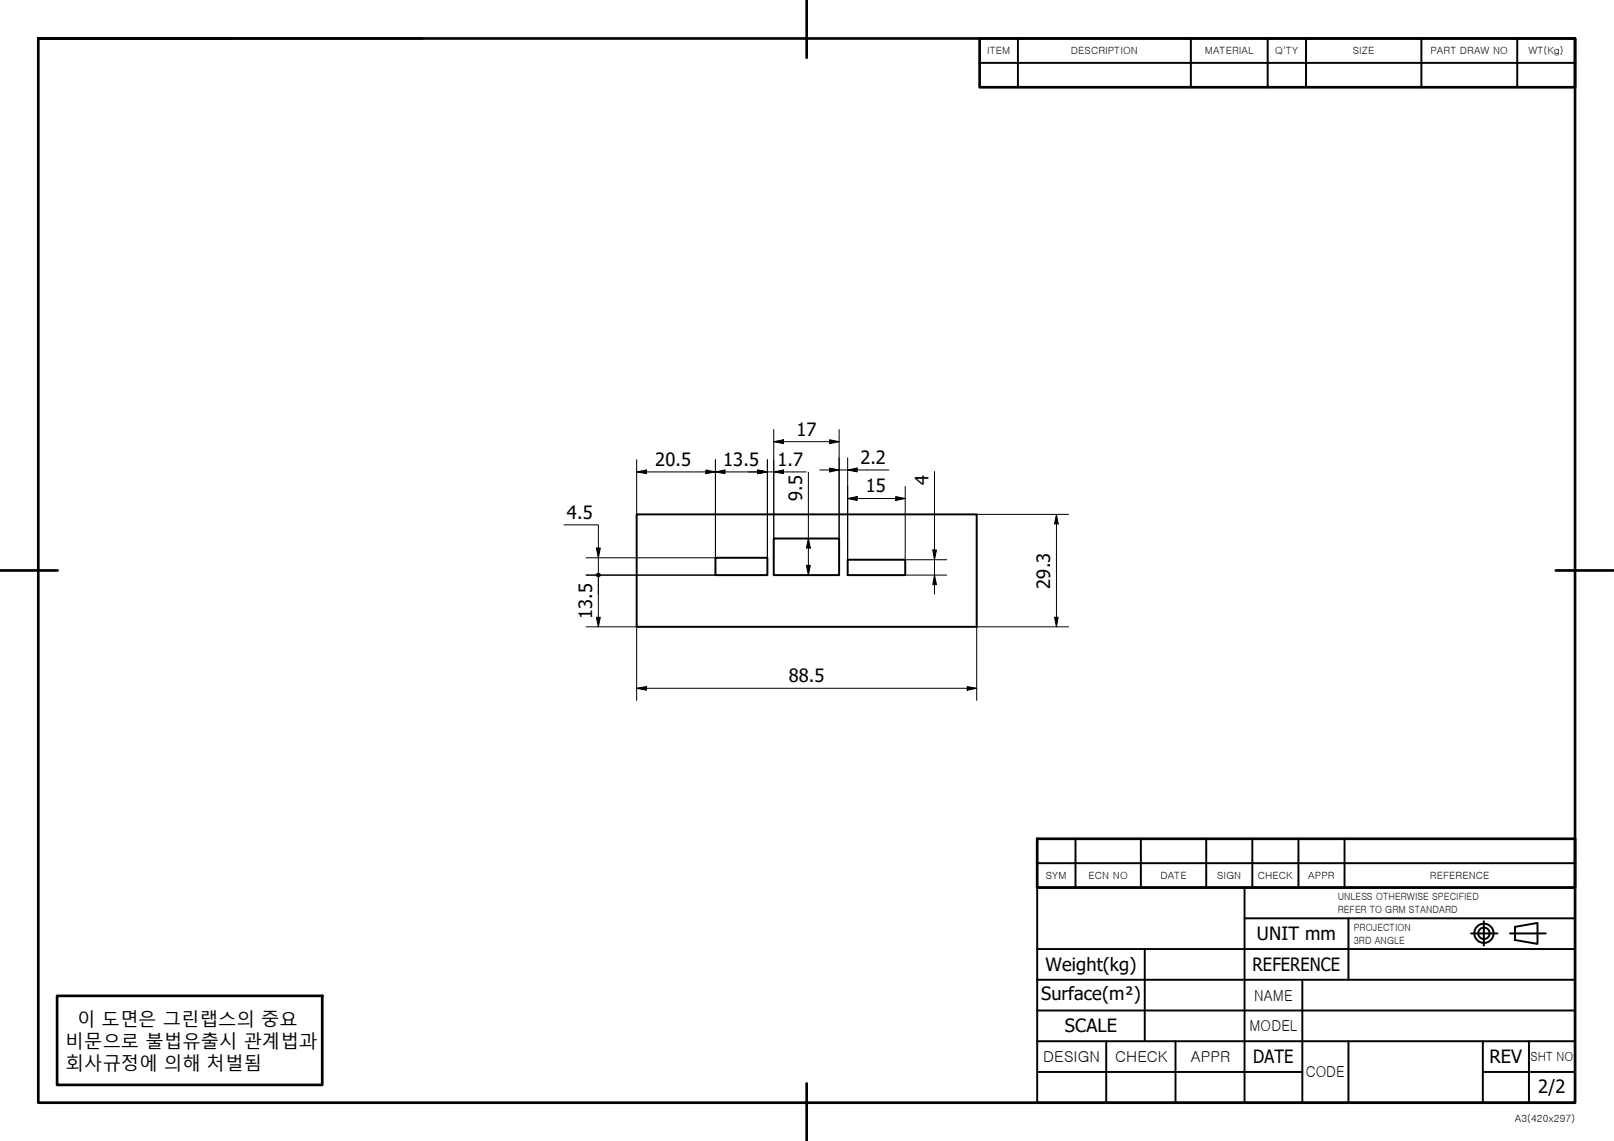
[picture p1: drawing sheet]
<svg xmlns="http://www.w3.org/2000/svg" width="420mm" height="297mm" viewBox="0 0 420 297" stroke-linecap="round" stroke-linejoin="round" font-family="sans-serif">
<path d="M165.7 133.9h88.6v29.3h-88.6zM186.2 145.2h13.6v4.5h-13.6zM201.4 140.2h17v9.5h-17zM220.7 145.7h14.9v4h-14.9z" fill="none" stroke="#000" stroke-width=".51"/>
<path d="M10 10h400v277.1h-400zM60 10h-50h100M210 0v15M0 148.5h15M405 148.5h15M14.9 259.3h69v23.1h-69zM210 282.1v14.9" fill="none" stroke="#000" stroke-width=".7"/>
<g fill="none" stroke="#000" stroke-width=".51">
<path d="M270 231.1h140v56h-140zM324 231.1v56h.5M324 239.1h86M351 239.1v16M386.3 239.8v6.4M270 247.1h140M270 255.1h140M298 247.1v24M339 255.1v32M383 243h6.8M393.1 243h9.3M394.4 241.3v3.4l5.8 1v-5.4l-5.8 1v3.4"/>
<path d="M270 279.1h69M270 263.1h140M270 271.1h140M288 271.1v16M306 271.1v16M351 271.1v16M386 279.1h24M386 271.1v16M398 271.1v16"/>
<circle cx="386.3" cy="243" r="2.51"/>
<circle cx="386.3" cy="243" r="1.49"/>
</g>
<path d="M255 10h155v12.7h-155zM270 218.4h140v12.7h-140z" fill="none" stroke="#000" stroke-width=".7"/>
<g fill="none" stroke="#000" stroke-width=".51">
<path d="M255 16.4h155M265 10v12.7M310 10v12.7M330 10v12.7M340 10v12.7M370 10v12.7M395 10v12.7M280 218.4v12.7M297 218.4v12.7M314 218.4v12.7M326 218.4v12.7M338 218.4v12.7"/>
<path d="M350 218.4v12.7M270 224.7h140"/>
</g>
<g fill="none" stroke="#000" stroke-width=".26">
<path d="M165.7 119.7v14.2M186.2 119.7v25.5h-33.6M199.8 119.7v25.5M201.4 115l2.6-.5v1zM201.4 111.8v28.4M201.4 115h17M216 114.5l2.4 .5-2.4 .5zM218.4 111.8v28.4M220.7 119.2v26.5M146.8 136.6h9v13.1M165.7 122.9l2.6-.5v.9zM165.7 122.9h44.2"/>
<path d="M183.8 122.4l2.4 .5-2.4 .4zM186.2 122.9l2.5-.5v.9zM197.2 122.4l2.6 .5-2.6 .4zM201.4 122.9l2.6-.5v.9zM210.4 122.9v26.8M213.4 122.4h18M216 121.8l2.4 .6-2.4 .5zM220.7 122.4l2.4-.6v1.1zM220.7 129.8l2.4-.5v1zM220.7 129.8h14.9M233.2 129.3l2.4 .5-2.4 .5zM235.6 126.6v19.1h10.8"/>
<path d="M243.3 122.7v32M254.3 133.9h23.9M275 133.9l.5 2.5h-1zM275 133.9v29.3M152.6 149.7h33.6M155.3 142.7h1l-.5 2.5zM155.8 150.3v12.9M209.9 147.2h1l-.5 2.5zM210.4 140.2l.5 2.5h-1zM235.6 149.7h10.8M242.8 143.2h1l-.5 2.5zM243.3 149.7l.5 2.5h-1z"/>
<path d="M152.6 163.2h13.1v19.2M155.3 160.7h1l-.5 2.5zM165.7 179.2l2.6-.5v1zM165.7 179.2h88.6M251.8 178.7l2.5 .5-2.5 .5zM274.5 160.7h1l-.5 2.5zM278.2 163.2h-23.9v19.2"/>
</g>
<g fill="#000">
<path d="M201.4 115l2.6-.5v1z" fill-rule="evenodd"/>
<path d="M216 114.5l2.4 .5-2.4 .5z" fill-rule="evenodd"/>
<path d="M165.7 122.9l2.6-.5v.9z" fill-rule="evenodd"/>
<path d="M183.8 122.4l2.4 .5-2.4 .4z" fill-rule="evenodd"/>
<path d="M186.2 122.9l2.5-.5v.9z" fill-rule="evenodd"/>
<path d="M197.2 122.4l2.6 .5-2.6 .4z" fill-rule="evenodd"/>
<path d="M197.2 122.4l2.6 .5-2.6 .4z" fill-rule="evenodd"/>
<path d="M201.4 122.9l2.6-.5v.9z" fill-rule="evenodd"/>
<path d="M216 121.8l2.4 .6-2.4 .5z" fill-rule="evenodd"/>
<path d="M220.7 122.4l2.4-.6v1.1z" fill-rule="evenodd"/>
<path d="M220.7 129.8l2.4-.5v1z" fill-rule="evenodd"/>
<path d="M233.2 129.3l2.4 .5-2.4 .5z" fill-rule="evenodd"/>
<path d="M275 133.9l.5 2.5h-1z" fill-rule="evenodd"/>
<path d="M155.3 142.7h1l-.5 2.5z" fill-rule="evenodd"/>
<path d="M209.9 147.2h1l-.5 2.5z" fill-rule="evenodd"/>
<path d="M210.4 140.2l.5 2.5h-1z" fill-rule="evenodd"/>
<path d="M242.8 143.2h1l-.5 2.5z" fill-rule="evenodd"/>
<path d="M243.3 149.7l.5 2.5h-1z" fill-rule="evenodd"/>
<path d="M155.3 160.7h1l-.5 2.5z" fill-rule="evenodd"/>
<path d="M165.7 179.2l2.6-.5v1z" fill-rule="evenodd"/>
<path d="M251.8 178.7l2.5 .5-2.5 .5z" fill-rule="evenodd"/>
<path d="M274.5 160.7h1l-.5 2.5z" fill-rule="evenodd"/>
<circle cx="155.7" cy="149.7" r=".61"/>
</g>
<g font-size="4.8">
<text x="207.3" y="113.5">17</text>
<text x="170.6" y="121.2">20.5</text>
<text x="188.3" y="121.2">13.5</text>
<text x="202.4" y="121.3">1.7</text>
<text x="224" y="120.8">2.2</text>
<text x="208.9" y="130.4" transform="rotate(-90 208.9 130.4)">9.5</text>
<text x="225.4" y="128.2">15</text>
<text x="241.7" y="126.2" transform="rotate(-90 241.7 126.2)">4</text>
<text x="147.6" y="135">4.5</text>
<text x="273.4" y="153.2" transform="rotate(-90 273.4 153.2)">29.3</text>
<text x="154.2" y="161.1" transform="rotate(-90 154.2 161.1)">13.5</text>
<text x="205.4" y="177.6">88.5</text>
<text x="327.2" y="244.8">UNIT mm</text>
<text x="272.2" y="252.7">Weight(kg)</text>
<text x="326.1" y="252.8">REFERENCE</text>
<text x="271" y="260.4">Surface(m²)</text>
<text x="20.1" y="267">이 도면은 그린랩스의 중요</text>
<text x="277.2" y="268.8">SCALE</text>
<text x="17.1" y="272.8">비문으로 불법유출시 관계법과</text>
<text x="17.1" y="278.6">회사규정에 의해 처벌됨</text>
<text x="326.3" y="276.8">DATE</text>
<text x="387.7" y="276.8">REV</text>
<text x="400.4" y="284.5">2/2</text>
</g>
<g font-size="3.9">
<text x="326.5" y="260.5">NAME</text>
<text x="325.3" y="268.5">MODEL</text>
<text x="271.6" y="276.5">DESIGN</text>
<text x="290.3" y="276.5">CHECK</text>
<text x="310" y="276.5">APPR</text>
<text x="339.9" y="280.5">CODE</text>
</g>
<text font-size="3.3" x="398.4" y="276.2">SHT NO</text>
<g font-size="2.6">
<text x="257" y="14.1">ITEM</text>
<text x="278.8" y="14.1">DESCRIPTION</text>
<text x="313.6" y="14.1">MATERIAL</text>
<text x="332" y="14.1">Q'TY</text>
<text x="352.2" y="14.1">SIZE</text>
<text x="372.4" y="14.1">PART DRAW NO</text>
<text x="397.9" y="14.1">WT(Kg)</text>
<text x="272.2" y="228.8">SYM</text>
<text x="283.4" y="228.8">ECN NO</text>
<text x="302.1" y="228.8">DATE</text>
<text x="316.9" y="228.8">SIGN</text>
<text x="327.5" y="228.8">CHECK</text>
<text x="340.6" y="228.8">APPR</text>
<text x="372.2" y="228.8">REFERENCE</text>
<text x="348.2" y="234.2">UNLESS OTHERWISE SPECIFIED</text>
<text x="348.2" y="237.7">REFER TO GRM STANDARD</text>
<text x="352.4" y="242.3">PROJECTION</text>
<text x="352.4" y="245.7">3RD ANGLE</text>
<text x="394.3" y="292.2">A3(420x297)</text>
</g>
</svg>
